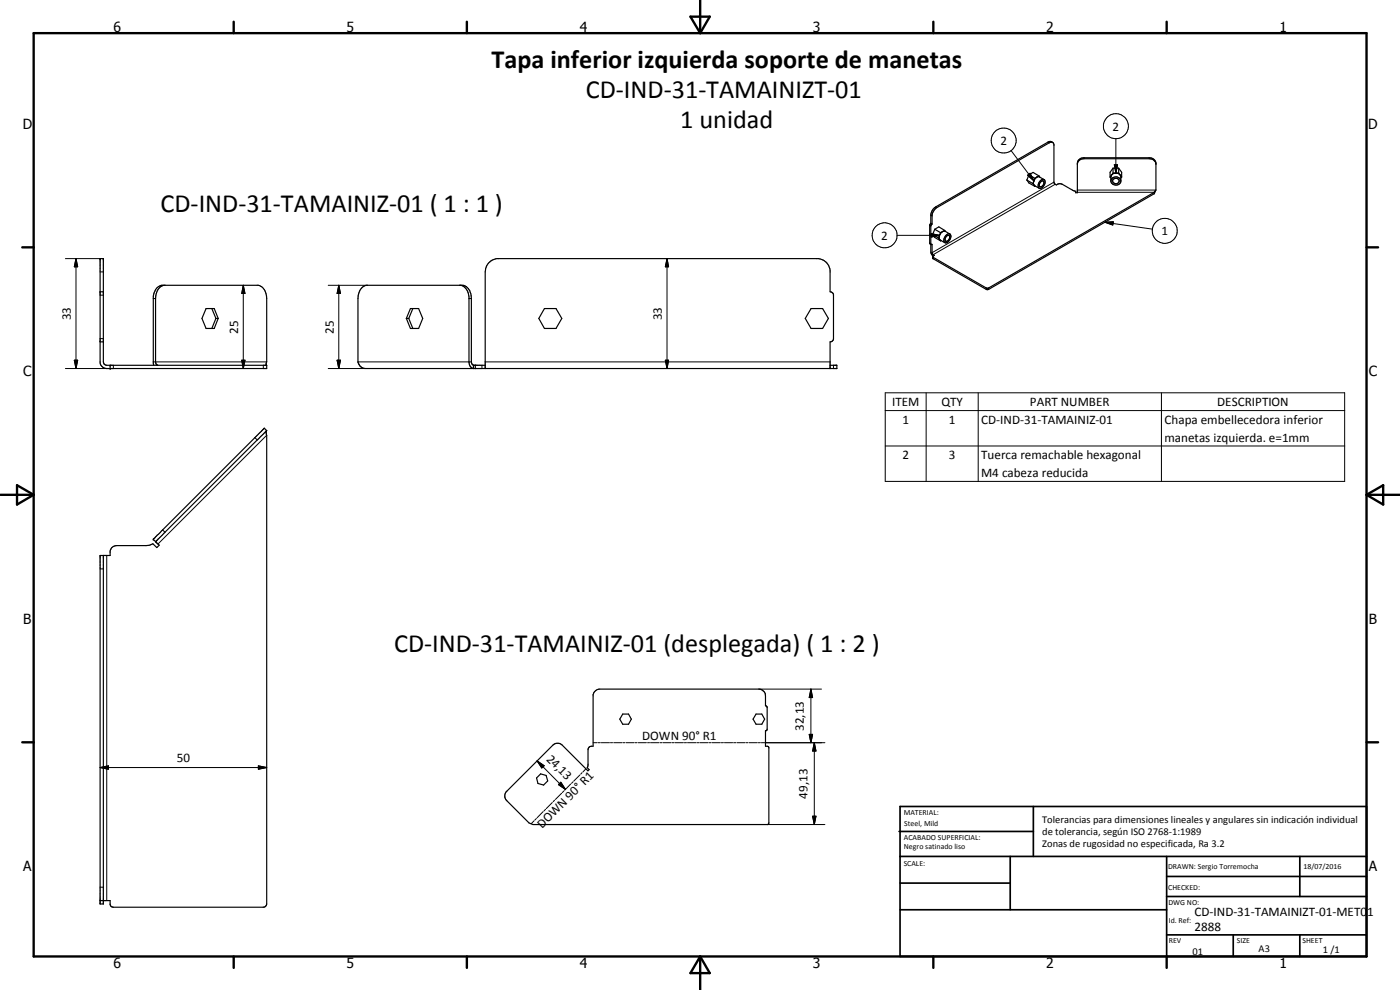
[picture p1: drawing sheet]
<svg xmlns="http://www.w3.org/2000/svg" width="420mm" height="297mm" viewBox="0 0 420 297" stroke-linecap="round" stroke-linejoin="round" font-family="sans-serif">
<g fill="none" stroke="#000" stroke-width=".35">
<path d="M308.2 54l.6 .9 1.8 1M308.2 54l1.8 1.1M308.8 52.5l1.2-.8 1.8 1.1M308.8 52.5l-.6 1.5M308.8 52.5l1.8 1M310 55.1l.3 .4M310.3 55.5l1.6 1M310.3 55.5l.3 .4M310.6 53.5l-.6 1.6M310.8 55.8l-.2 .1M311.2 53.1a1.98 1.98 0 0 0-.9 2.4M311.2 53.1l.6-.1 1.5 .9"/>
<path d="M311.2 53.1l-.6 .4M311.8 52.8l.2 .3M311.8 52.8l-.6 .3M312.1 54.4l.6-.5 .6-.1a1.63 1.63 0 0 1 .1 1.8 1.63 1.63 0 0 1-1.6 .8l-.2-.9zM312.2 54.7a.6 .6 0 0 1 .9-.4 .6 .6 0 0 1 .1 1 .85 .85 0 0 1-1.3 .6zM315.9 42.7l-.7-.3-.7 .2-33.7 19.5-.7 .6-.7 1.3-.1 3M323.3 49.3a1.83 1.83 0 0 1 2-1.7h19.6a1.88 1.88 0 0 1 2 1.7M333.2 53.1l.2 .4M333.4 54.1a1.54 1.54 0 0 1 1.5-1 1.54 1.54 0 0 1 1.5 1.1M333.6 52.5l-.2 1.9a1.55 1.55 0 0 0 1.5 1.1 1.55 1.55 0 0 0 1.5-1l-.2-2M333.6 52.5l-.4 .6M334 50.5h1.7"/>
<path d="M334 50.5l-.8 1.2v1.4M334 51.9h1.7M334 51.9l-.4 .6M334 50.5v1.4M334.1 53.8a.94 .94 0 0 1 1.2-.2 .94 .94 0 0 1 .4 1.2 .94 .94 0 0 1-1.3 .3 .94 .94 0 0 1-.3-1.3zM334.6 51.9l-1 .6M335.1 51.9l1.1 .6M335.7 50.5l.9 1.2v1.4M335.7 51.9l.5 .6M335.7 50.5v1.4M336.2 52.5l.4 .6M336.6 53.1l-.2 .4"/>
<path d="M346.4 58.1l-49.8 28.8-.6-.1-16-9.2 .1-.8M346.4 57.7l-49.8 28.8h-.5l-16.2-9.4M346.4 57.7l.5-.7v-8a1.88 1.88 0 0 0-2-1.7h-19.6a1.83 1.83 0 0 0-2 1.7v8.8h-.5v-.4l-4.2-2.2-.6-.1-1 .4-.4-.3-.3-.4v-11.5l-.5-.6h-.6l-34.3 19.8-.7 .7-.5 1.3v2.7M346.4 57.7v.4M346.7 57.3l-.3 .8M30 77.6h1v31l.2 .6 .4 .3 48.4 .1v1h-48a2.07 2.07 0 0 1-2-1.7zM279.3 67l-.3 .6v5.3l.5 .5M279.3 67l.4 .2M279.3 73.3v2.3l.2 .6 .6 .6M279.5 73.4l.2-.1v2.6l.7 .7-.3 .2M279.7 67.2l-.4 .6v5.4l.2 .2M279.9 70.4l.6 .8 1.8 1.1"/>
<path d="M279.9 70.4l1.8 1M280.5 68.8l1.3-.7 1.7 1M280.5 68.8l-.6 1.6M280.5 68.8l1.8 1M281.7 71.4l.6 .9M282.3 69.8l-.6 1.6M282.5 72.2l-.2 .1M282.9 69.5l.8-.1 1.4 .8M282.9 69.5a1.84 1.84 0 0 0-.8 2.5l1.4 .8M282.9 69.5l-.6 .3M283.5 69.1l.2 .4M283.5 69.1l-.6 .4"/>
<path d="M283.9 70.7a.85 .85 0 0 1 1.2-.4 .85 .85 0 0 1 .1 1.3l-.6 .9a.78 .78 0 0 1-1.1 .3 .78 .78 0 0 1-.2-1.1zM284 71a.59 .59 0 0 1 .9-.3 .59 .59 0 0 1 0 1 .67 .67 0 0 1-.5 .6 .67 .67 0 0 1-.8-.3zM30 87.5h1M49.2 85.6a3.8 3.8 0 0 0-2.5 4v19l.2 .7 .5 .3M61.8 92.6h2.5l1.2 2.9-1.2 3.1h-2.5l-1.2-3.1zM63.6 92.6l1.2 2.9M64.8 95.5l-1.2 3.1M64.8 95.5h.7M122 95.5h.7M122.7 95.5l1.2 3.1M123.2 92.6h2.4l1.3 2.9-1.3 3.1h-2.4l-1.2-3.1zM123.9 92.6l-1.2 2.9"/>
<path d="M138.2 85.6a3.5 3.5 0 0 1 2.5 3.5v19.5a1.85 1.85 0 0 0 1.4 2v-1h3.5M163.4 92.6h3.5l1.7 2.9-1.7 3.1h-3.5l-1.7-3.1zM243.4 92.6h3.5l1.7 2.9-1.7 3.1h-3.5l-1.7-3.1zM30 102.6h1M33.1 109.6v1M46.2 109.6l-.2-.7v-19.8a3.6 3.6 0 0 1 2.5-3.5h29a3.8 3.8 0 0 1 2.5 4v19l-.1 .5 .1 .5M142.2 109.6l-.6-.4-.1-.6v-19a3.8 3.8 0 0 0-2.5-4h-29.1a3.8 3.8 0 0 0-2.5 4v19a2.49 2.49 0 0 0 2.1 2h141.7v-1h-2.1M142.7 109.6v1M145.6 110.6v-29a4 4 0 0 1 3.6-4h96.4a4 4 0 0 1 3.5 3.5v6.4l.8 .4 .2 .4v13.5l-.3 .6-.7 .2v8M80 129.3v142.1a.95 .95 0 0 1-1 .8h-45l-.6-.2-.3-.3v-1.5h-3.1M80 129.3l-33.3 33.2M80 129.2v.1"/>
<path d="M80 129.2l-.7-.7-30.8 30.8-2.5 2.4 .7 .8M46.7 162.5l1.1 1.1-.7 .7-1.2-1.1-1.2 .4-.9 .1h-8.8a1.98 1.98 0 0 0-1.9 1.7v1.3h-3.1v104.5h1v-104.5M178.5 207.5l.8-.6 .7-.1h47.7a2 2 0 0 1 2 2v3l.5 .5v6.5l-.2 .4h-.3v4.7l.8 .1 .2 .4v22.5l-.3 .5h-70.4l-1.2-.5-6.7-6.7a2.03 2.03 0 0 1-.3-2.5l14.1-14.1a2.03 2.03 0 0 1 2.8 0l7.7 7.7 .4-.4-.6-.6 .3-.7 .1-5.1a1.17 1.17 0 0 1 1.4-.6v-15.5zM186.9 214.2h1.7l.9 1.6-.9 1.5h-1.7l-.9-1.5zM226.9 214.2h1.7l.9 1.6-.9 1.5h-1.7l-.9-1.5zM161 233.4l1.3-1.2 1.6 .5 .5 1.6-1.3 1.2-1.7-.4z"/>
</g>
<g fill="none" stroke="#000" stroke-width=".3">
<path d="M303.4 45.2l6.9 9.1M308.4 52.6l.7-.6 1.2 2.3zM314.5 42.6l.4 .2M316.3 54.7l-36.6 21.1M316.7 55.3l-36.6 21.1M323.3 57h23.6M323.3 57.7h23.1M325.3 47.3v.3M334.4 49.4h1l-.5 2.5zM334.9 41.6v10.3M344.9 47.3v.3M19.6 77.6h10.4"/>
<path d="M22.8 77.6l.5 2.5h-1zM22.8 77.6v33M200.2 77.6l.4 2.5h-.9zM200.2 77.6v33M269.2 70.6h12.8M279 72.9l.3 .3M279 67.6l.3 .2M279.3 64.6l.4 .2M279.5 70.1l2.5 .5-2.5 .5zM280.1 77.2v.4M280.8 62.1l.3 .2M331.6 66.7l2.5-.2-.1 1z"/>
<path d="M331.6 66.7l14.3 2M30 88.6h1M30 81.6h1M46 89.6h.7M73 85.6l.5 2.5h-1zM73 85.6v25M98.5 85.6h11.8M101.7 85.6l.5 2.5h-1zM101.7 85.6v25M140.7 89.6h.8M296 86.4v.4M296.7 86.4v.4"/>
<path d="M22.3 108.1h1l-.5 2.5zM30 101.6h1M34 109.6v1h-14.4M46 108.6h34M72.5 108.1h1l-.5 2.5zM79 109.6v1M98.5 110.6h11M101.2 108.1h1l-.5 2.5zM107.4 108.6h34.1M144.6 109.6v1M145.6 108.6h103.5M199.7 108.1h.9l-.4 2.5z"/>
<path d="M250.1 109.6v1M265.7 117.9h137.9v26.5h-137.9zM277.9 117.9v26.5M293.6 117.9v26.5M348.6 117.9v26.5M76.5 131.3l.7 .7M80 130.6l-32.6 32.6M265.7 123.2h137.9M265.7 133.8h137.9M48.8 159l.7 .7M30 170.7h1M32 166.7v103.5"/>
<path d="M227.7 206.8h18.8M243.4 206.8l.5 2.5h-1zM243.4 206.8v16M30 230.3l2.5-.5v1zM30 230.3h50M77.5 229.8l2.5 .5-2.5 .5zM161.2 228.3l2.1 1.4-.7 .7zM161.2 228.3l8.5 8.6M167.6 235.4l.7-.7 1.4 2.2zM168.3 234.7l1.4 2.2-2.1-1.5zM168.6 238l-1.9 1.9M169.2 237.3l-.4 .5"/>
<path d="M171.3 235.2l-1.9 1.9M172 234.6l-.5 .4M174 232.5l-1.8 1.9M174.7 231.8l-.4 .5M175.8 230.7l-.8 .9M178 222.8h1.2M179.5 222.8h.7M180.5 222.8h2.4M183.2 222.8h.6M184.2 222.8h2.4M186.9 222.8h.6M187.9 222.8h2.4"/>
<path d="M190.6 222.8h.6M191.5 222.8h2.5M194.3 222.8h.6M195.2 222.8h2.5M198 222.8h.7M199 222.8h2.4M201.7 222.8h.6M202.6 222.8h2.5M205.4 222.8h.6M206.3 222.8h2.5M209.1 222.8h.6M210 222.8h2.5"/>
<path d="M212.8 222.8h.6M213.7 222.8h2.5M216.5 222.8h.6M217.4 222.8h2.5M220.2 222.8h.6M221.1 222.8h2.5M223.9 222.8h.6M224.8 222.8h2.5M227.6 222.8h.6M228.5 222.8h19.1M242.9 220.3h1l-.5 2.5zM244.4 222.8l.5 2.5h-1z"/>
<path d="M244.4 222.8v24.6M160.3 246.3l-.9 .9M161 245.6l-.5 .4M163 243.5l-1.8 1.9M163.7 242.8l-.4 .5M165.8 240.8l-1.9 1.8M166.4 240.1l-.4 .4M230.2 247.4h17.4M243.9 244.9h1l-.5 2.5zM30 266.2h1"/>
<circle cx="334.9" cy="37.9" r="3.8"/>
<circle cx="301.2" cy="42.2" r="3.8"/>
<circle cx="265.5" cy="70.6" r="3.8"/>
<circle cx="349.6" cy="69.3" r="3.8"/>
</g>
<g fill="#000">
<circle cx="30" cy="77.6" r=".18"/>
<circle cx="31" cy="77.6" r=".18"/>
<circle cx="279" cy="70.3" r=".18"/>
<circle cx="33.1" cy="109.6" r=".18"/>
<circle cx="33.1" cy="110.6" r=".18"/>
<circle cx="46" cy="161.8" r=".18"/>
</g>
<g fill="none" stroke="#000" stroke-width=".71">
<path d="M10.1 9.9h400v277.1h-400zM70.1 6.5v3.4M140.1 6.5v3.4M207.2 5h5.8l-2.9 4.9zM210.1 0v9.9M280.1 6.5v3.4M350.1 6.5v3.4M6.7 74.2h3.4M410.1 74.2h3.5M.1 148.5h10M5.1 145.6l5 2.9-5 2.9zM410.1 148.5h10"/>
<path d="M410.1 148.5l5-2.9v5.8zM6.7 222.7h3.4M410.1 222.7h3.5M70.1 287v3.4M140.1 287v3.4M210.1 287v10M210.1 287l2.9 5h-5.8zM280.1 287v3.4M350.1 287v3.4"/>
</g>
<g fill="none" stroke="#000" stroke-width=".51">
<path d="M269.8 249.5h40.3M270.1 242h140v45h-140zM270.1 257h140M303.2 257v16M310.1 242v15M350.1 257v30M390.1 257v12M270.1 265h33.1M270.1 273h80M350.1 269h60M350.1 263h60M350.1 280.5h60"/>
<path d="M370.1 280.5v6.5M390.1 280.5v6.5"/>
</g>
<g fill="#000">
<path d="M308.4 52.6l.7-.6 1.2 2.3zM334.4 49.4h1l-.5 2.5zM279.5 70.1l2.5 .5-2.5 .5zM331.6 66.7l2.5-.2-.1 1zM22.8 77.6l.5 2.5h-1zM73 85.6l.5 2.5h-1zM101.7 85.6l.5 2.5h-1zM200.2 77.6l.4 2.5h-.9zM22.3 108.1h1l-.5 2.5zM72.5 108.1h1l-.5 2.5zM101.2 108.1h1l-.5 2.5zM199.7 108.1h.9l-.4 2.5z"/>
<path d="M243.4 206.8l.5 2.5h-1zM30 230.3l2.5-.5v1zM77.5 229.8l2.5 .5-2.5 .5zM161.2 228.3l2.1 1.4-.7 .7zM168.3 234.7l1.4 2.2-2.1-1.5zM242.9 220.3h1l-.5 2.5zM244.4 222.8l.5 2.5h-1zM243.9 244.9h1l-.5 2.5z"/>
</g>
<g font-size="7.9">
<text x="147.5" y="20.3">Tapa inferior izquierda soporte de manetas</text>
<text x="175.8" y="29.3">CD-IND-31-TAMAINIZT-01</text>
<text x="204.2" y="38.3">1 unidad</text>
<text x="48.2" y="63.6">CD-IND-31-TAMAINIZ-01 ( 1 : 1 )</text>
<text x="118.3" y="195.7">CD-IND-31-TAMAINIZ-01 (desplegada) ( 1 : 2 )</text>
</g>
<g font-size="4.2">
<text x="34" y="9.6">6</text>
<text x="104" y="9.6">5</text>
<text x="174" y="9.6">4</text>
<text x="244" y="9.6">3</text>
<text x="314" y="9.6">2</text>
<text x="384" y="9.6">1</text>
<text x="6.8" y="38.7">D</text>
<text x="410.6" y="38.7">D</text>
<text x="7" y="112.9">C</text>
<text x="410.8" y="112.9">C</text>
<text x="7" y="187.1">B</text>
<text x="410.8" y="187.1">B</text>
<text x="7" y="261.4">A</text>
<text x="410.8" y="261.4">A</text>
<text x="34" y="290.4">6</text>
<text x="104" y="290.4">5</text>
<text x="174" y="290.4">4</text>
<text x="244" y="290.4">3</text>
<text x="314" y="290.4">2</text>
<text x="384" y="290.4">1</text>
</g>
<g font-size="3.9">
<text x="333.9" y="39.2">2</text>
<text x="300.2" y="43.5">2</text>
<text x="264.5" y="71.9">2</text>
<text x="348.6" y="70.6">1</text>
<text x="21.3" y="96.1" transform="rotate(-90 21.3 96.1)">33</text>
<text x="71.5" y="100.1" transform="rotate(-90 71.5 100.1)">25</text>
<text x="100.1" y="100.1" transform="rotate(-90 100.1 100.1)">25</text>
<text x="198.6" y="96.1" transform="rotate(-90 198.6 96.1)">33</text>
<text x="267.7" y="121.8">ITEM</text>
<text x="282.5" y="121.8">QTY</text>
<text x="309.1" y="121.8">PART NUMBER</text>
<text x="365.3" y="121.8">DESCRIPTION</text>
<text x="270.8" y="127.1">1</text>
<text x="284.8" y="127.1">1</text>
<text x="294.5" y="127.1">CD-IND-31-TAMAINIZ-01</text>
<text x="349.4" y="127.2">Chapa embellecedora inferior</text>
<text x="270.8" y="137.8">2</text>
<text x="284.8" y="137.8">3</text>
<text x="294.5" y="137.8">Tuerca remachable hexagonal</text>
<text x="349.4" y="132.5">manetas izquierda. e=1mm</text>
<text x="294.5" y="143.2">M4 cabeza reducida</text>
<text x="241.3" y="219.3" transform="rotate(-90 241.3 219.3)">32,13</text>
<text x="163.8" y="228" transform="rotate(45 163.8 228)">24,13</text>
<text x="192.7" y="222">DOWN 90° R1</text>
<text x="53.1" y="228.8">50</text>
<text x="242.3" y="239.6" transform="rotate(-90 242.3 239.6)">49,13</text>
<text x="162.7" y="248.7" transform="rotate(-45 162.7 248.7)">DOWN 90° R1</text>
<text x="358.5" y="275">CD-IND-31-TAMAINIZT-01-MET01</text>
<text x="358.5" y="279.4">2888</text>
</g>
<g font-size="3.1">
<text x="312.7" y="246.8">Tolerancias para dimensiones lineales y angulares sin indicación individual</text>
<text x="312.7" y="250.4">de tolerancia, según ISO 2768-1:1989</text>
<text x="312.7" y="254">Zonas de rugosidad no especificada, Ra 3.2</text>
<text x="357.9" y="286.4">01</text>
<text x="377.7" y="285.6">A3</text>
<text x="397" y="285.9">1 /1</text>
</g>
<g font-size="2.4">
<text x="271.2" y="244.4">MATERIAL:</text>
<text x="271.3" y="252">ACABADO SUPERFICIAL:</text>
<text x="271.4" y="247.9">Steel, Mild</text>
<text x="271.3" y="254.6">Negro satinado liso</text>
<text x="271.2" y="259.7">SCALE:</text>
<text x="350.6" y="260.8">DRAWN: Sergio Torremocha</text>
<text x="391.2" y="260.6">18/07/2016</text>
<text x="350.6" y="267">CHECKED:</text>
<text x="350.6" y="271.4">DWG NO:</text>
<text x="350.8" y="276.9">Id. Ref:</text>
<text x="350.8" y="282.8">REV</text>
<text x="371.2" y="282.9">SIZE</text>
<text x="390.9" y="282.9">SHEET</text>
</g>
</svg>
